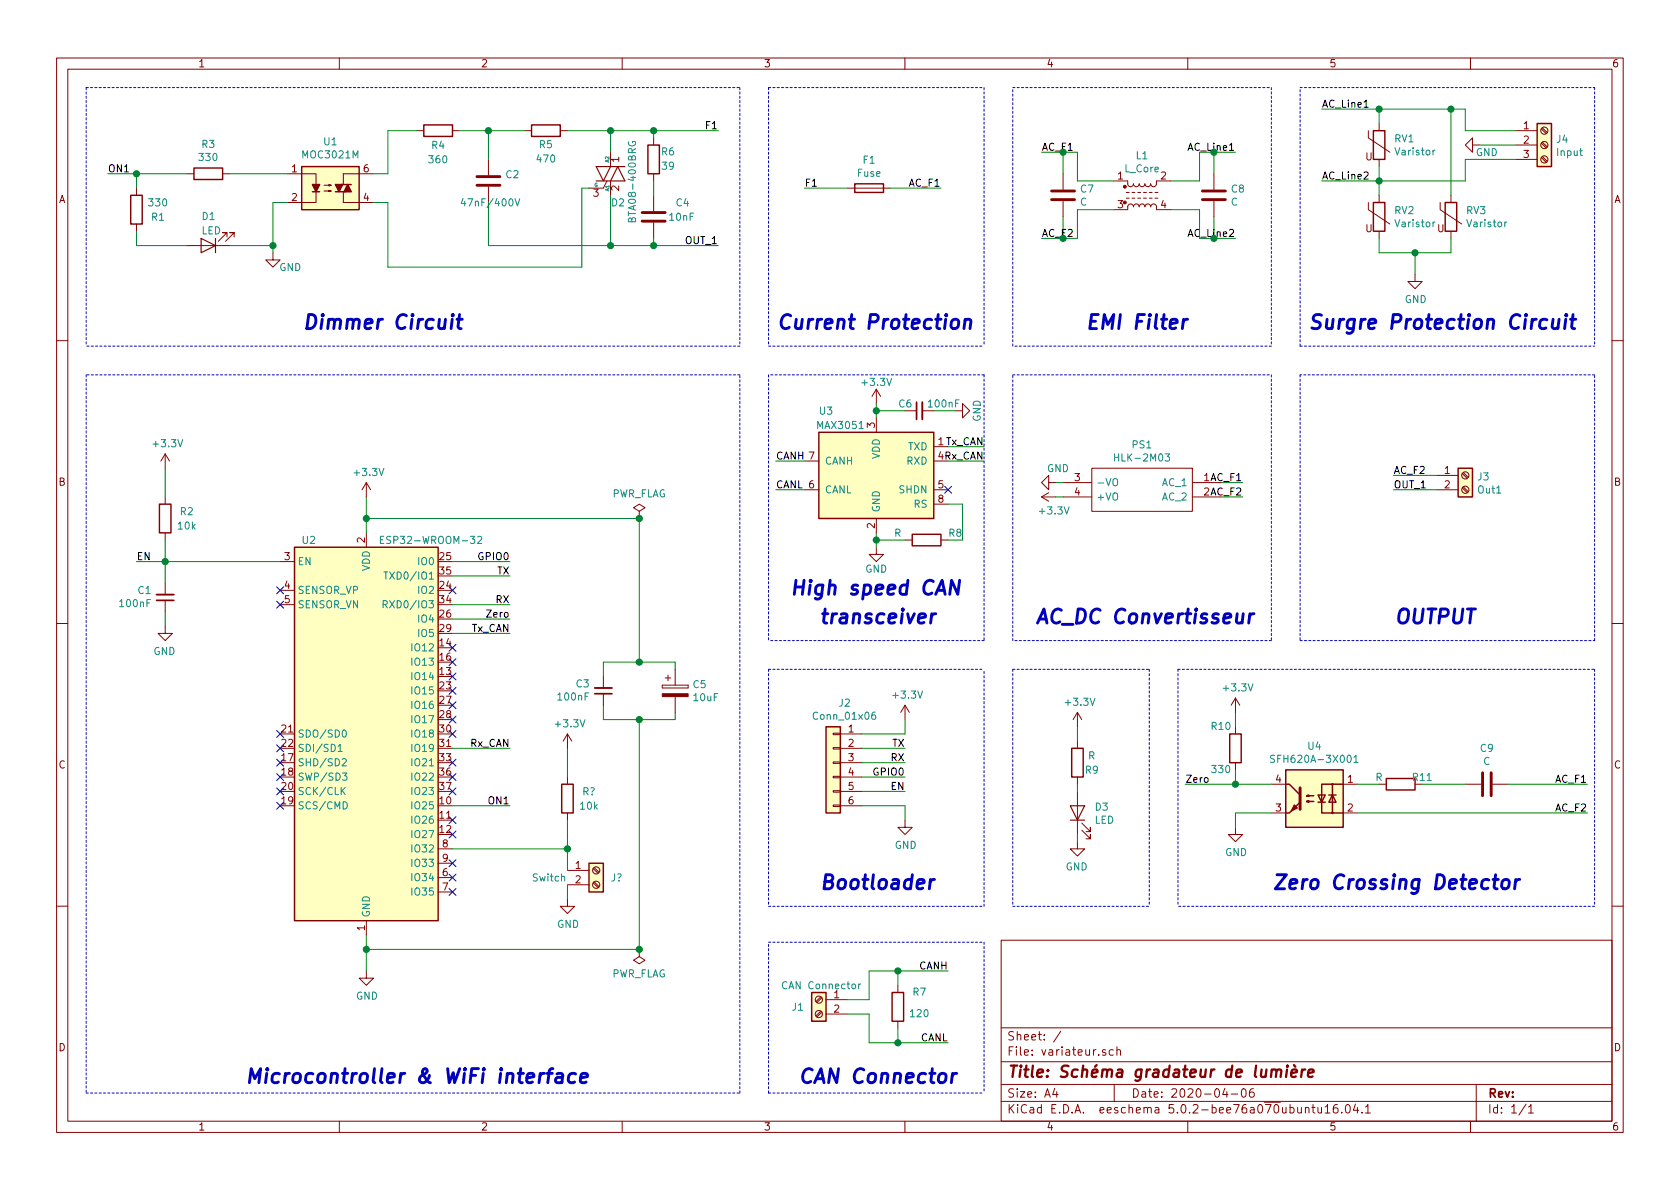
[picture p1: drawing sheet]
EESchema Schematic File Version 4
LIBS:variateur-cache
EELAYER 26 0
EELAYER END
$Descr A4 11693 8268
encoding utf-8
Sheet 1 1
Title "Schéma gradateur de lumière "
Date "2020-04-06"
Rev ""
Comp ""
Comment1 ""
Comment2 ""
Comment3 ""
Comment4 ""
$EndDescr
$Comp
L Relay_SolidState:MOC3021M U1
U 1 1
P 2300 1300
F 0 "U1" H 2300 1625 50  0000 C CNN
F 1 "MOC3021M" H 2300 1534 50  0000 C CNN
F 2 "Package_DIP:DIP-6_W10.16mm" H 2100 1100 50  0001 L CIN
F 3 "http://www.fairchildsemi.com/ds/MO/MOC3020M.pdf" H 2275 1300 50  0001 L CNN
	1    2300 1300
	1    0    0    -1  
$EndComp
$Comp
L Device:R R4
U 1 1
P 3050 900
F 0 "R4" V 3150 900 50  0000 C CNN
F 1 "360" V 3250 900 50  0000 C CNN
F 2 "Resistor_THT:R_Axial_DIN0207_L6.3mm_D2.5mm_P10.16mm_Horizontal" V 2980 900 50  0001 C CNN
F 3 "~" H 3050 900 50  0001 C CNN
	1    3050 900 
	0    -1   1    0   
$EndComp
$Comp
L Device:R R5
U 1 1
P 3800 900
F 0 "R5" V 3700 900 50  0000 C CNN
F 1 "470" V 3600 900 50  0000 C CNN
F 2 "Resistor_THT:R_Axial_DIN0207_L6.3mm_D2.5mm_P10.16mm_Horizontal" V 3730 900 50  0001 C CNN
F 3 "~" H 3800 900 50  0001 C CNN
	1    3800 900 
	0    1    -1   0   
$EndComp
$Comp
L Device:C C2
U 1 1
P 3400 1250
F 0 "C2" H 3515 1296 50  0000 L CNN
F 1 "47nF/400V" H 3200 1100 50  0000 L CNN
F 2 "ul_ECWF4473JL:ECW-F4473JL" H 3438 1100 50  0001 C CNN
F 3 "~" H 3400 1250 50  0001 C CNN
	1    3400 1250
	1    0    0    -1  
$EndComp
$Comp
L Device:Q_TRIAC_A2A1G D2
U 1 1
P 4250 1200
F 0 "D2" H 4250 1000 50  0000 L CNN
F 1 "BTA08-400BRG " V 4400 850 50  0000 L CNN
F 2 "Package_TO_SOT_THT:TO-220-3_Vertical" V 4325 1225 50  0001 C CNN
F 3 "~" V 4250 1200 50  0001 C CNN
	1    4250 1200
	1    0    0    -1  
$EndComp
$Comp
L Device:R R6
U 1 1
P 4550 1100
F 0 "R6" H 4650 1050 50  0000 C CNN
F 1 "39" H 4650 1150 50  0000 C CNN
F 2 "Resistor_THT:R_Axial_DIN0207_L6.3mm_D2.5mm_P10.16mm_Horizontal" V 4480 1100 50  0001 C CNN
F 3 "~" H 4550 1100 50  0001 C CNN
	1    4550 1100
	1    0    0    1   
$EndComp
$Comp
L Device:C C4
U 1 1
P 4550 1500
F 0 "C4" H 4700 1600 50  0000 L CNN
F 1 "10nF" H 4650 1500 50  0000 L CNN
F 2 "ul_ECWF4473JL:ECW-F4473JL" H 4588 1350 50  0001 C CNN
F 3 "~" H 4550 1500 50  0001 C CNN
	1    4550 1500
	1    0    0    -1  
$EndComp
Wire Wire Line
	4550 1350 4550 1250
Wire Wire Line
	4550 950  4550 900 
Wire Wire Line
	4550 1650 4550 1700
$Comp
L Device:Fuse F1
U 1 1
P 6050 1300
F 0 "F1" V 5853 1300 50  0000 C CNN
F 1 "Fuse" V 5944 1300 50  0000 C CNN
F 2 "Fuse:Fuse_BelFuse_0ZRE0033FF_L11.4mm_W3.8mm" V 5980 1300 50  0001 C CNN
F 3 "~" H 6050 1300 50  0001 C CNN
	1    6050 1300
	0    1    1    0   
$EndComp
$Comp
L Device:Varistor RV1
U 1 1
P 9600 1000
F 0 "RV1" H 9703 1046 50  0000 L CNN
F 1 "Varistor" H 9703 955 50  0000 L CNN
F 2 "Varistor:RV_Disc_D9mm_W5.2mm_P5mm" V 9530 1000 50  0001 C CNN
F 3 "~" H 9600 1000 50  0001 C CNN
	1    9600 1000
	1    0    0    -1  
$EndComp
$Comp
L Isolator:SFH620A-3X001 U4
U 1 1
P 9150 5550
F 0 "U4" H 9150 5917 50  0000 C CNN
F 1 "SFH620A-3X001" H 9150 5826 50  0000 C CNN
F 2 "Package_DIP:DIP-4_W7.62mm" H 9150 5150 50  0001 C CNN
F 3 "http://www.vishay.com/docs/83675/sfh620a.pdf" H 9100 5550 50  0001 C CNN
	1    9150 5550
	-1   0    0    -1  
$EndComp
$Comp
L Device:R R10
U 1 1
P 8600 5200
F 0 "R10" H 8700 5050 50  0000 C CNN
F 1 "330" H 8700 5350 50  0000 C CNN
F 2 "Resistor_THT:R_Axial_DIN0207_L6.3mm_D2.5mm_P10.16mm_Horizontal" V 8530 5200 50  0001 C CNN
F 3 "~" H 8600 5200 50  0001 C CNN
	1    8600 5200
	-1   0    0    1   
$EndComp
Text Label 8250 5450 0    50   ~ 0
Zero
Text Label 750  1200 0    50   ~ 0
ON1
$Comp
L power:GND #PWR017
U 1 1
P 8600 5750
F 0 "#PWR017" H 8600 5500 50  0001 C CNN
F 1 "GND" H 8605 5577 50  0000 C CNN
F 2 "" H 8600 5750 50  0001 C CNN
F 3 "" H 8600 5750 50  0001 C CNN
	1    8600 5750
	1    0    0    -1  
$EndComp
Text Label 9200 1250 0    50   ~ 0
AC_Line2
$Comp
L Device:R R11
U 1 1
P 9750 5450
F 0 "R11" V 9700 5600 50  0000 C CNN
F 1 "R" V 9700 5300 50  0000 C CNN
F 2 "Resistor_THT:R_Axial_DIN0207_L6.3mm_D2.5mm_P10.16mm_Horizontal" V 9680 5450 50  0001 C CNN
F 3 "~" H 9750 5450 50  0001 C CNN
	1    9750 5450
	0    1    1    0   
$EndComp
$Comp
L Device:C C9
U 1 1
P 10350 5450
F 0 "C9" V 10098 5450 50  0000 C CNN
F 1 "C" V 10189 5450 50  0000 C CNN
F 2 "ul_ECWF4473JL:ECW-F4473JL" H 10388 5300 50  0001 C CNN
F 3 "~" H 10350 5450 50  0001 C CNN
	1    10350 5450
	0    1    1    0   
$EndComp
$Comp
L Device:Varistor RV2
U 1 1
P 9600 1500
F 0 "RV2" H 9703 1546 50  0000 L CNN
F 1 "Varistor" H 9703 1455 50  0000 L CNN
F 2 "Varistor:RV_Disc_D9mm_W5.2mm_P5mm" V 9530 1500 50  0001 C CNN
F 3 "~" H 9600 1500 50  0001 C CNN
	1    9600 1500
	1    0    0    -1  
$EndComp
$Comp
L Device:Varistor RV3
U 1 1
P 10100 1500
F 0 "RV3" H 10203 1546 50  0000 L CNN
F 1 "Varistor" H 10203 1455 50  0000 L CNN
F 2 "Varistor:RV_Disc_D9mm_W5.2mm_P5mm" V 10030 1500 50  0001 C CNN
F 3 "~" H 10100 1500 50  0001 C CNN
	1    10100 1500
	1    0    0    -1  
$EndComp
Wire Wire Line
	10200 900  10200 750 
Wire Wire Line
	10200 1100 10200 1250
Wire Wire Line
	9600 1350 9600 1250
Connection ~ 9600 1250
Wire Wire Line
	9600 1250 10200 1250
Wire Wire Line
	9600 1650 9600 1750
Wire Wire Line
	9600 1750 9850 1750
Wire Wire Line
	10100 1750 10100 1650
$Comp
L power:GND #PWR018
U 1 1
P 9850 1900
F 0 "#PWR018" H 9850 1650 50  0001 C CNN
F 1 "GND" H 9855 1727 50  0000 C CNN
F 2 "" H 9850 1900 50  0001 C CNN
F 3 "" H 9850 1900 50  0001 C CNN
	1    9850 1900
	1    0    0    -1  
$EndComp
Connection ~ 9850 1750
Wire Wire Line
	9850 1750 10100 1750
Wire Wire Line
	9600 850  9600 750 
Wire Wire Line
	9600 1150 9600 1250
Text Notes 9100 2300 0    98   Italic 20
Surgre Protection Circuit
$Comp
L Device:L_Core_Ferrite_Coupled L1
U 1 1
P 7950 1350
F 0 "L1" H 7950 1628 50  0000 C CNN
F 1 "L_Core" H 7950 1537 50  0000 C CNN
F 2 "ul_CG0603MLC24LE:PLA10AN1522R0R2B" H 7950 1350 50  0001 C CNN
F 3 "~" H 7950 1350 50  0001 C CNN
	1    7950 1350
	1    0    0    -1  
$EndComp
$Comp
L Device:C C8
U 1 1
P 8450 1350
F 0 "C8" H 8565 1396 50  0000 L CNN
F 1 "C" H 8565 1305 50  0000 L CNN
F 2 "ul_ECWF4473JL:ECW-F4473JL" H 8488 1200 50  0001 C CNN
F 3 "~" H 8450 1350 50  0001 C CNN
	1    8450 1350
	1    0    0    -1  
$EndComp
$Comp
L Device:C C7
U 1 1
P 7400 1350
F 0 "C7" H 7515 1396 50  0000 L CNN
F 1 "C" H 7515 1305 50  0000 L CNN
F 2 "ul_ECWF4473JL:ECW-F4473JL" H 7438 1200 50  0001 C CNN
F 3 "~" H 7400 1350 50  0001 C CNN
	1    7400 1350
	1    0    0    -1  
$EndComp
Wire Wire Line
	7400 1050 7400 1200
Wire Wire Line
	7400 1650 7400 1500
Wire Wire Line
	8450 1200 8450 1050
Wire Wire Line
	8450 1650 8450 1500
Text Notes 7550 2300 0    98   Italic 20
EMI Filter
Wire Wire Line
	8450 1050 8600 1050
Wire Wire Line
	8450 1650 8600 1650
Connection ~ 9600 750 
Wire Wire Line
	9200 1250 9600 1250
Wire Wire Line
	9200 750  9600 750 
Text Label 9200 750  0    50   ~ 0
AC_Line1
Text Label 8600 1050 2    50   ~ 0
AC_Line1
Text Label 8600 1650 2    50   ~ 0
AC_Line2
Wire Wire Line
	7400 1050 7250 1050
Wire Wire Line
	7400 1650 7250 1650
Text Label 7250 1050 0    50   ~ 0
AC_F1
Text Label 7250 1650 0    50   ~ 0
AC_F2
Text Label 6550 1300 2    50   ~ 0
AC_F1
Text Notes 5400 2300 0    98   Italic 20
Current Protection
Text Label 5600 1300 0    50   ~ 0
F1
Text Label 5000 900  2    50   ~ 0
F1
Text Label 5000 1700 2    50   ~ 0
OUT_1
Text Notes 2100 2300 0    98   Italic 20
Dimmer Circuit
$Comp
L Connector:Screw_Terminal_01x02 J3
U 1 1
P 10200 3300
F 0 "J3" H 10280 3292 50  0000 L CNN
F 1 "Out1" H 10280 3201 50  0000 L CNN
F 2 "ul_CG0603MLC24LE:TerminalBlock_Phoenix_MKDS-1,5-2_1x02_P5.00mm_Horizontal" H 10200 3300 50  0001 C CNN
F 3 "~" H 10200 3300 50  0001 C CNN
	1    10200 3300
	1    0    0    -1  
$EndComp
Text Label 9700 3400 0    50   ~ 0
OUT_1
Wire Wire Line
	9700 3400 10000 3400
Wire Wire Line
	9700 3300 10000 3300
Text Label 9700 3300 0    50   ~ 0
AC_F2
Wire Wire Line
	7750 1250 7500 1250
Wire Wire Line
	7500 1250 7500 1050
Wire Wire Line
	7500 1050 7400 1050
Connection ~ 7400 1050
Wire Wire Line
	7750 1450 7500 1450
Wire Wire Line
	7500 1450 7500 1650
Wire Wire Line
	7500 1650 7400 1650
Connection ~ 7400 1650
Wire Wire Line
	8150 1450 8350 1450
Wire Wire Line
	8350 1450 8350 1650
Wire Wire Line
	8350 1650 8450 1650
Connection ~ 8450 1650
Wire Wire Line
	8150 1250 8350 1250
Wire Wire Line
	8350 1250 8350 1050
Wire Wire Line
	8350 1050 8450 1050
Connection ~ 8450 1050
Text Notes 9700 4350 0    98   Italic 20
OUTPUT
Text Notes 8850 6200 0    98   Italic 20
Zero Crossing Detector
Text Notes 5550 7550 0    98   Italic 20
CAN Connector
Text Label 11050 5650 2    50   ~ 0
AC_F2
Text Label 11050 5450 2    50   ~ 0
AC_F1
Text Label 5400 3200 0    50   ~ 0
CANH
$Comp
L Connector:Screw_Terminal_01x02 J1
U 1 1
P 5700 6950
F 0 "J1" H 5800 6900 50  0000 L CNN
F 1 "CAN Connector" H 5400 7050 50  0000 L CNN
F 2 "ul_CG0603MLC24LE:TerminalBlock_Phoenix_MKDS-1,5-2_1x02_P5.00mm_Horizontal" H 5700 6950 50  0001 C CNN
F 3 "~" H 5700 6950 50  0001 C CNN
	1    5700 6950
	-1   0    0    -1  
$EndComp
Wire Wire Line
	4250 1050 4250 900 
Wire Wire Line
	4250 1350 4250 1700
Wire Wire Line
	4100 1300 4050 1300
Wire Wire Line
	4550 900  4250 900 
Connection ~ 4250 900 
Wire Wire Line
	4550 1700 4250 1700
Connection ~ 4250 1700
Connection ~ 4550 900 
Connection ~ 4550 1700
Wire Wire Line
	8600 4950 8600 5050
Wire Wire Line
	8600 5750 8600 5650
Wire Wire Line
	8600 5650 8850 5650
Wire Wire Line
	8600 5450 8250 5450
Wire Wire Line
	8600 5450 8850 5450
Connection ~ 8600 5450
Wire Wire Line
	8600 5350 8600 5450
Wire Wire Line
	10500 5450 11050 5450
Wire Wire Line
	9450 5650 11050 5650
Wire Wire Line
	9900 5450 10200 5450
Wire Wire Line
	9600 5450 9450 5450
$Comp
L HLK-5M05:HLK-5M05 PS1
U 1 1
P 8500 3350
F 0 "PS1" H 9050 3615 50  0000 C CNN
F 1 "HLK-2M03" H 9050 3524 50  0000 C CNN
F 2 "ul_CG0603MLC24LE:HLK5M05" H 9450 3450 50  0001 L CNN
F 3 "http://www.hlktech.net/product_detail.php?ProId=60" H 9450 3350 50  0001 L CNN
F 4 "5W ultra-compact power module HLK-5M05" H 9450 3250 50  0001 L CNN "Description"
F 5 "18" H 9450 3150 50  0001 L CNN "Height"
F 6 "Hi-Link" H 9450 3050 50  0001 L CNN "Manufacturer_Name"
F 7 "HLK-5M05" H 9450 2950 50  0001 L CNN "Manufacturer_Part_Number"
F 8 "" H 9450 2850 50  0001 L CNN "Mouser Part Number"
F 9 "" H 9450 2750 50  0001 L CNN "Mouser Price/Stock"
F 10 "" H 9450 2650 50  0001 L CNN "RS Part Number"
F 11 "" H 9450 2550 50  0001 L CNN "RS Price/Stock"
	1    8500 3350
	-1   0    0    -1  
$EndComp
Wire Wire Line
	8500 3350 8650 3350
Wire Wire Line
	8500 3450 8650 3450
Text Label 8650 3350 2    50   ~ 0
AC_F1
Text Label 8650 3450 2    50   ~ 0
AC_F2
Text Notes 7200 4350 0    98   Italic 20
AC_DC Convertisseur
$Comp
L power:GND #PWR012
U 1 1
P 7350 3350
F 0 "#PWR012" H 7350 3100 50  0001 C CNN
F 1 "GND" V 7250 3450 50  0000 R CNN
F 2 "" H 7350 3350 50  0001 C CNN
F 3 "" H 7350 3350 50  0001 C CNN
	1    7350 3350
	0    1    1    0   
$EndComp
Wire Wire Line
	7350 3350 7400 3350
Text Label 5400 3400 0    50   ~ 0
CANL
Text Notes 6800 4150 2    98   Italic 20
High speed CAN 
Text Notes 6550 4350 2    98   Italic 20
transceiver
$Comp
L power:GND #PWR06
U 1 1
P 2650 5350
F 0 "#PWR06" H 2650 5100 50  0001 C CNN
F 1 "GND" H 2655 5177 50  0000 C CNN
F 2 "" H 2650 5350 50  0001 C CNN
F 3 "" H 2650 5350 50  0001 C CNN
	1    2650 5350
	-1   0    0    -1  
$EndComp
$Comp
L Device:R R7
U 1 1
P 6250 7000
F 0 "R7" H 6100 6900 50  0000 C CNN
F 1 "120" H 6100 7050 50  0000 C CNN
F 2 "Resistor_THT:R_Axial_DIN0207_L6.3mm_D2.5mm_P10.16mm_Horizontal" V 6180 7000 50  0001 C CNN
F 3 "~" H 6250 7000 50  0001 C CNN
	1    6250 7000
	-1   0    0    1   
$EndComp
Wire Wire Line
	5900 6950 6050 6950
Wire Wire Line
	6050 6950 6050 6750
Wire Wire Line
	6050 6750 6250 6750
Wire Wire Line
	5900 7050 6050 7050
Wire Wire Line
	6050 7050 6050 7250
Wire Wire Line
	6250 6850 6250 6750
Wire Wire Line
	6250 7150 6250 7250
Wire Wire Line
	6050 7250 6250 7250
$Comp
L power:GND #PWR08
U 1 1
P 6100 3800
F 0 "#PWR08" H 6100 3550 50  0001 C CNN
F 1 "GND" H 6100 3650 50  0000 C CNN
F 2 "" H 6100 3800 50  0001 C CNN
F 3 "" H 6100 3800 50  0001 C CNN
	1    6100 3800
	1    0    0    -1  
$EndComp
$Comp
L Device:R R9
U 1 1
P 7500 5300
F 0 "R9" H 7600 5250 50  0000 C CNN
F 1 "R" H 7600 5350 50  0000 C CNN
F 2 "Resistor_THT:R_Axial_DIN0207_L6.3mm_D2.5mm_P10.16mm_Horizontal" V 7430 5300 50  0001 C CNN
F 3 "~" H 7500 5300 50  0001 C CNN
	1    7500 5300
	1    0    0    -1  
$EndComp
Wire Wire Line
	7500 5150 7500 5050
$Comp
L Device:LED D3
U 1 1
P 7500 5650
F 0 "D3" V 7538 5533 50  0000 R CNN
F 1 "LED" V 7447 5533 50  0000 R CNN
F 2 "LED_THT:LED_D3.0mm" H 7500 5650 50  0001 C CNN
F 3 "~" H 7500 5650 50  0001 C CNN
	1    7500 5650
	0    -1   -1   0   
$EndComp
$Comp
L power:GND #PWR015
U 1 1
P 7500 5850
F 0 "#PWR015" H 7500 5600 50  0001 C CNN
F 1 "GND" H 7505 5677 50  0000 C CNN
F 2 "" H 7500 5850 50  0001 C CNN
F 3 "" H 7500 5850 50  0001 C CNN
	1    7500 5850
	-1   0    0    -1  
$EndComp
Wire Wire Line
	7500 5500 7500 5450
Wire Wire Line
	7500 5850 7500 5800
$Comp
L Device:LED D1
U 1 1
P 1450 1700
F 0 "D1" H 1500 1500 50  0000 R CNN
F 1 "LED" H 1500 1600 50  0000 R CNN
F 2 "LED_THT:LED_D3.0mm_Clear" H 1450 1700 50  0001 C CNN
F 3 "~" H 1450 1700 50  0001 C CNN
	1    1450 1700
	-1   0    0    1   
$EndComp
Text Label 3550 5600 2    50   ~ 0
ON1
$Comp
L Device:R R1
U 1 1
P 950 1450
F 0 "R1" H 800 1400 50  0000 C CNN
F 1 "330" H 800 1500 50  0000 C CNN
F 2 "Resistor_THT:R_Axial_DIN0207_L6.3mm_D2.5mm_P10.16mm_Horizontal" V 880 1450 50  0001 C CNN
F 3 "~" H 950 1450 50  0001 C CNN
	1    950  1450
	-1   0    0    -1  
$EndComp
$Comp
L power:GND #PWR03
U 1 1
P 1900 1750
F 0 "#PWR03" H 1900 1500 50  0001 C CNN
F 1 "GND" H 2100 1650 50  0000 R CNN
F 2 "" H 1900 1750 50  0001 C CNN
F 3 "" H 1900 1750 50  0001 C CNN
	1    1900 1750
	1    0    0    -1  
$EndComp
Wire Wire Line
	1900 1400 2000 1400
$Comp
L power:GND #PWR019
U 1 1
P 10300 1000
F 0 "#PWR019" H 10300 750 50  0001 C CNN
F 1 "GND" V 10350 1050 50  0000 C CNN
F 2 "" H 10300 1000 50  0001 C CNN
F 3 "" H 10300 1000 50  0001 C CNN
	1    10300 1000
	0    1    1    0   
$EndComp
Wire Wire Line
	2650 5350 2650 5300
$Comp
L RF_Module:ESP32-WROOM-32 U2
U 1 1
P 2550 5100
F 0 "U2" H 2150 6450 50  0000 C CNN
F 1 "ESP32-WROOM-32" H 3000 6450 50  0000 C CNN
F 2 "RF_Module:ESP32-WROOM-32" H 2550 3600 50  0001 C CNN
F 3 "https://www.espressif.com/sites/default/files/documentation/esp32-wroom-32_datasheet_en.pdf" H 2250 5150 50  0001 C CNN
	1    2550 5100
	1    0    0    -1  
$EndComp
$Comp
L power:GND #PWR05
U 1 1
P 2550 6750
F 0 "#PWR05" H 2550 6500 50  0001 C CNN
F 1 "GND" H 2555 6577 50  0000 C CNN
F 2 "" H 2550 6750 50  0001 C CNN
F 3 "" H 2550 6750 50  0001 C CNN
	1    2550 6750
	1    0    0    -1  
$EndComp
Wire Wire Line
	4200 4900 4200 5000
Wire Wire Line
	4200 4700 4200 4600
Wire Wire Line
	4700 4950 4700 5000
Wire Wire Line
	4700 4650 4700 4600
$Comp
L Device:CP C5
U 1 1
P 4700 4800
F 0 "C5" H 4818 4846 50  0000 L CNN
F 1 "10uF" H 4818 4755 50  0000 L CNN
F 2 "Capacitor_THT:CP_Radial_Tantal_D4.5mm_P2.50mm" H 4738 4650 50  0001 C CNN
F 3 "~" H 4700 4800 50  0001 C CNN
	1    4700 4800
	1    0    0    -1  
$EndComp
$Comp
L Device:C_Small C3
U 1 1
P 4200 4800
F 0 "C3" H 4108 4754 50  0000 R CNN
F 1 "100nF" H 4108 4845 50  0000 R CNN
F 2 "Capacitor_THT:C_Disc_D16.0mm_W5.0mm_P10.00mm" H 4200 4800 50  0001 C CNN
F 3 "~" H 4200 4800 50  0001 C CNN
	1    4200 4800
	1    0    0    1   
$EndComp
Wire Wire Line
	1150 4250 1150 4350
Text Label 950  3900 0    50   ~ 0
EN
$Comp
L Device:R R2
U 1 1
P 1150 3600
F 0 "R2" H 1300 3650 50  0000 C CNN
F 1 "10k" H 1300 3550 50  0000 C CNN
F 2 "Resistor_THT:R_Axial_DIN0207_L6.3mm_D2.5mm_P10.16mm_Horizontal" V 1080 3600 50  0001 C CNN
F 3 "~" H 1150 3600 50  0001 C CNN
	1    1150 3600
	1    0    0    -1  
$EndComp
$Comp
L Device:C_Small C1
U 1 1
P 1150 4150
F 0 "C1" H 1058 4104 50  0000 R CNN
F 1 "100nF" H 1058 4195 50  0000 R CNN
F 2 "Capacitor_THT:C_Disc_D16.0mm_W5.0mm_P10.00mm" H 1150 4150 50  0001 C CNN
F 3 "~" H 1150 4150 50  0001 C CNN
	1    1150 4150
	1    0    0    1   
$EndComp
$Comp
L power:GND #PWR02
U 1 1
P 1150 4350
F 0 "#PWR02" H 1150 4100 50  0001 C CNN
F 1 "GND" H 1155 4177 50  0000 C CNN
F 2 "" H 1150 4350 50  0001 C CNN
F 3 "" H 1150 4350 50  0001 C CNN
	1    1150 4350
	-1   0    0    -1  
$EndComp
Wire Wire Line
	3150 5200 3550 5200
Wire Wire Line
	3150 4400 3550 4400
Text Label 3550 4400 2    50   ~ 0
Tx_CAN
Text Label 3550 5200 2    50   ~ 0
Rx_CAN
Wire Wire Line
	3150 4300 3550 4300
Text Label 3550 4300 2    50   ~ 0
Zero
Wire Wire Line
	3150 5600 3550 5600
NoConn ~ 3150 4100
NoConn ~ 3150 4900
NoConn ~ 3150 5000
NoConn ~ 3150 5100
NoConn ~ 3150 5300
NoConn ~ 3150 5400
NoConn ~ 3150 5500
NoConn ~ 3150 5700
NoConn ~ 3150 6000
NoConn ~ 3150 6200
NoConn ~ 1950 5600
NoConn ~ 1950 5500
NoConn ~ 1950 5400
NoConn ~ 1950 5300
NoConn ~ 1950 5200
NoConn ~ 1950 5100
NoConn ~ 1950 4200
NoConn ~ 1950 4100
Wire Wire Line
	1150 3450 1150 3250
Wire Wire Line
	1150 4050 1150 3900
Wire Wire Line
	1150 3900 950  3900
Connection ~ 1150 3900
Wire Wire Line
	1150 3900 1150 3750
Wire Wire Line
	7350 3450 7400 3450
$Comp
L Connector_Generic:Conn_01x06 J2
U 1 1
P 5800 5300
F 0 "J2" H 5720 5717 50  0000 C CNN
F 1 "Conn_01x06" H 5720 5626 50  0000 C CNN
F 2 "" H 5800 5300 50  0001 C CNN
F 3 "~" H 5800 5300 50  0001 C CNN
	1    5800 5300
	-1   0    0    -1  
$EndComp
Wire Wire Line
	6000 5100 6300 5100
Wire Wire Line
	6000 5600 6300 5600
Wire Wire Line
	6300 5600 6300 5700
Wire Wire Line
	6000 5200 6300 5200
Wire Wire Line
	6000 5300 6300 5300
Wire Wire Line
	6000 5400 6300 5400
Wire Wire Line
	6000 5500 6300 5500
Text Label 6300 5200 2    50   ~ 0
TX
Text Label 6300 5300 2    50   ~ 0
RX
Text Label 6300 5500 2    50   ~ 0
EN
$Comp
L power:GND #PWR010
U 1 1
P 6300 5700
F 0 "#PWR010" H 6300 5450 50  0001 C CNN
F 1 "GND" H 6305 5527 50  0000 C CNN
F 2 "" H 6300 5700 50  0001 C CNN
F 3 "" H 6300 5700 50  0001 C CNN
	1    6300 5700
	1    0    0    -1  
$EndComp
$Comp
L power:+3.3V #PWR013
U 1 1
P 7350 3450
F 0 "#PWR013" H 7350 3300 50  0001 C CNN
F 1 "+3.3V" V 7250 3350 50  0000 L CNN
F 2 "" H 7350 3450 50  0001 C CNN
F 3 "" H 7350 3450 50  0001 C CNN
	1    7350 3450
	0    -1   -1   0   
$EndComp
$Comp
L power:+3.3V #PWR016
U 1 1
P 8600 4950
F 0 "#PWR016" H 8600 4800 50  0001 C CNN
F 1 "+3.3V" H 8615 5123 50  0000 C CNN
F 2 "" H 8600 4950 50  0001 C CNN
F 3 "" H 8600 4950 50  0001 C CNN
	1    8600 4950
	1    0    0    -1  
$EndComp
$Comp
L power:+3.3V #PWR07
U 1 1
P 6100 2800
F 0 "#PWR07" H 6100 2650 50  0001 C CNN
F 1 "+3.3V" H 6100 2950 50  0000 C CNN
F 2 "" H 6100 2800 50  0001 C CNN
F 3 "" H 6100 2800 50  0001 C CNN
	1    6100 2800
	1    0    0    -1  
$EndComp
$Comp
L power:+3.3V #PWR09
U 1 1
P 6300 5000
F 0 "#PWR09" H 6300 4850 50  0001 C CNN
F 1 "+3.3V" H 6315 5173 50  0000 C CNN
F 2 "" H 6300 5000 50  0001 C CNN
F 3 "" H 6300 5000 50  0001 C CNN
	1    6300 5000
	1    0    0    -1  
$EndComp
Wire Wire Line
	6300 5000 6300 5100
$Comp
L power:+3.3V #PWR04
U 1 1
P 2550 3450
F 0 "#PWR04" H 2550 3300 50  0001 C CNN
F 1 "+3.3V" H 2565 3623 50  0000 C CNN
F 2 "" H 2550 3450 50  0001 C CNN
F 3 "" H 2550 3450 50  0001 C CNN
	1    2550 3450
	1    0    0    -1  
$EndComp
Text Label 6600 7250 2    50   ~ 0
CANL
Text Label 6600 6750 2    50   ~ 0
CANH
$Comp
L power:+3.3V #PWR014
U 1 1
P 7500 5050
F 0 "#PWR014" H 7500 4900 50  0001 C CNN
F 1 "+3.3V" H 7515 5223 50  0000 C CNN
F 2 "" H 7500 5050 50  0001 C CNN
F 3 "" H 7500 5050 50  0001 C CNN
	1    7500 5050
	1    0    0    -1  
$EndComp
Wire Wire Line
	950  1300 950  1200
Wire Wire Line
	950  1200 750  1200
$Comp
L Device:R R3
U 1 1
P 1450 1200
F 0 "R3" V 1243 1200 50  0000 C CNN
F 1 "330" V 1334 1200 50  0000 C CNN
F 2 "Resistor_THT:R_Axial_DIN0207_L6.3mm_D2.5mm_P10.16mm_Horizontal" V 1380 1200 50  0001 C CNN
F 3 "~" H 1450 1200 50  0001 C CNN
	1    1450 1200
	0    -1   1    0   
$EndComp
Wire Wire Line
	1300 1200 950  1200
Connection ~ 950  1200
Wire Wire Line
	1300 1700 950  1700
Wire Wire Line
	950  1700 950  1600
Wire Wire Line
	1900 1400 1900 1700
Wire Wire Line
	1600 1200 2000 1200
Wire Wire Line
	1900 1700 1600 1700
Wire Wire Line
	1900 1750 1900 1700
Connection ~ 1900 1700
Wire Wire Line
	2900 900  2700 900 
Wire Wire Line
	2700 900  2700 1200
Wire Wire Line
	2700 1200 2600 1200
Wire Wire Line
	3400 1100 3400 900 
Wire Wire Line
	3400 900  3200 900 
Wire Wire Line
	3400 1400 3400 1700
Wire Wire Line
	3400 1700 4250 1700
Wire Wire Line
	3650 900  3400 900 
Connection ~ 3400 900 
Wire Wire Line
	3950 900  4250 900 
Wire Wire Line
	4050 1850 2700 1850
Wire Wire Line
	2700 1850 2700 1400
Wire Wire Line
	2700 1400 2600 1400
Wire Wire Line
	4050 1300 4050 1850
Wire Wire Line
	4550 1700 5000 1700
Wire Wire Line
	4550 900  5000 900 
Wire Notes Line
	600  600  5150 600 
Wire Wire Line
	3150 3900 3550 3900
Text Label 3550 3900 2    50   ~ 0
GPIO0
Text Label 6850 3100 2    50   ~ 0
Tx_CAN
Text Label 6850 3200 2    50   ~ 0
Rx_CAN
Wire Wire Line
	3150 4000 3550 4000
Wire Wire Line
	3150 4200 3550 4200
Text Label 3550 4000 2    50   ~ 0
TX
Text Label 3550 4200 2    50   ~ 0
RX
NoConn ~ 3150 6100
NoConn ~ 3150 5800
NoConn ~ 3150 4500
NoConn ~ 3150 4600
NoConn ~ 3150 4700
NoConn ~ 3150 4800
Wire Notes Line
	5350 600  6850 600 
Wire Wire Line
	5600 1300 5900 1300
Wire Wire Line
	6200 1300 6550 1300
Wire Notes Line
	8850 2400 7050 2400
Wire Notes Line
	7050 2400 7050 600 
Wire Notes Line
	8850 600  8850 2400
Wire Notes Line
	7050 600  8850 600 
Wire Notes Line
	9050 2400 9050 600 
Wire Notes Line
	9050 600  11100 600 
Wire Notes Line
	11100 600  11100 2400
Wire Notes Line
	9050 2400 11100 2400
Wire Wire Line
	9850 1900 9850 1750
Wire Wire Line
	9600 750  10100 750 
$Comp
L Connector:Screw_Terminal_01x03 J4
U 1 1
P 10750 1000
F 0 "J4" H 10829 1042 50  0000 L CNN
F 1 "Input " H 10829 951 50  0000 L CNN
F 2 "TerminalBlock_Phoenix:TerminalBlock_Phoenix_MKDS-3-3-5.08_1x03_P5.08mm_Horizontal" H 10750 1000 50  0001 C CNN
F 3 "~" H 10750 1000 50  0001 C CNN
	1    10750 1000
	1    0    0    -1  
$EndComp
Wire Wire Line
	10200 900  10550 900 
Wire Wire Line
	10200 1100 10550 1100
Wire Wire Line
	10300 1000 10550 1000
Wire Notes Line
	5350 600  5350 2400
Wire Notes Line
	6850 600  6850 2400
Wire Notes Line
	5350 2400 6850 2400
Wire Notes Line
	5150 2400 600  2400
Wire Notes Line
	5150 600  5150 2400
Wire Notes Line
	600  600  600  2400
Wire Notes Line
	8850 2600 8850 4450
Wire Notes Line
	8850 4450 7050 4450
Wire Notes Line
	7050 4450 7050 2600
Wire Notes Line
	7050 2600 8850 2600
Wire Notes Line
	9050 2600 9050 4450
Wire Notes Line
	9050 4450 11100 4450
Wire Notes Line
	11100 4450 11100 2600
Wire Notes Line
	11100 2600 9050 2600
Wire Notes Line
	600  7600 5150 7600
Wire Notes Line
	5150 7600 5150 2600
Wire Notes Line
	5150 2600 600  2600
Wire Notes Line
	600  2600 600  7600
Wire Notes Line
	8200 4650 11100 4650
Wire Notes Line
	11100 4650 11100 6300
Wire Notes Line
	11100 6300 8200 6300
Wire Notes Line
	8200 4650 8200 6300
Wire Notes Line
	7050 4650 7050 6300
Wire Notes Line
	7050 6300 8000 6300
Wire Notes Line
	7050 4650 8000 4650
Wire Notes Line
	8000 4650 8000 6300
Wire Wire Line
	6600 3100 6850 3100
Wire Wire Line
	6600 3200 6850 3200
Wire Wire Line
	1150 3900 1950 3900
Text Label 6300 5400 2    50   ~ 0
GPIO0
Wire Notes Line
	5350 7600 6850 7600
Text Notes 5700 6200 0    98   Italic 20
Bootloader
$Comp
L Interface_UART:MAX3051 U3
U 1 1
P 6100 3300
F 0 "U3" H 6450 3750 50  0000 C CNN
F 1 "MAX3051" H 6350 3650 50  0000 C CNN
F 2 "" H 6100 3300 50  0001 C CIN
F 3 "http://datasheets.maximintegrated.com/en/ds/MAX3051.pdf" H 6100 3300 50  0001 C CNN
	1    6100 3300
	-1   0    0    -1  
$EndComp
Wire Wire Line
	5600 3200 5400 3200
Wire Wire Line
	5600 3400 5400 3400
Wire Notes Line
	6850 6550 6850 7600
Wire Notes Line
	5350 7600 5350 6550
Wire Notes Line
	5350 6550 6850 6550
Wire Notes Line
	6850 4450 5350 4450
$Comp
L Device:C_Small C6
U 1 1
P 6400 2850
F 0 "C6" V 6350 3000 50  0000 R CNN
F 1 "100nF" V 6350 2800 50  0000 R CNN
F 2 "Capacitor_THT:C_Disc_D16.0mm_W5.0mm_P10.00mm" H 6400 2850 50  0001 C CNN
F 3 "~" H 6400 2850 50  0001 C CNN
	1    6400 2850
	0    -1   1    0   
$EndComp
$Comp
L power:GND #PWR011
U 1 1
P 6650 2850
F 0 "#PWR011" H 6650 2600 50  0001 C CNN
F 1 "GND" H 6650 2700 50  0000 C CNN
F 2 "" H 6650 2850 50  0001 C CNN
F 3 "" H 6650 2850 50  0001 C CNN
	1    6650 2850
	0    -1   -1   0   
$EndComp
NoConn ~ 6600 3400
Wire Wire Line
	6600 3500 6700 3500
Wire Wire Line
	6250 6750 6600 6750
Connection ~ 6250 6750
Wire Wire Line
	6250 7250 6600 7250
Connection ~ 6250 7250
Text Notes 1700 7550 0    98   Italic 20
Microcontroller & WiFi interface
Wire Notes Line
	6850 2600 5350 2600
Wire Notes Line
	6850 2600 6850 4450
Wire Notes Line
	5350 2600 5350 4450
Wire Notes Line
	6850 6300 6850 4650
Wire Notes Line
	5350 4650 6850 4650
Wire Notes Line
	5350 4650 5350 6300
Wire Notes Line
	5350 6300 6850 6300
Wire Wire Line
	6100 2800 6100 2850
Wire Wire Line
	6650 2850 6500 2850
Wire Wire Line
	6300 2850 6100 2850
Connection ~ 6100 2850
Wire Wire Line
	6100 2850 6100 2900
Wire Wire Line
	6100 3700 6100 3750
Wire Wire Line
	6700 3750 6600 3750
Wire Wire Line
	6700 3500 6700 3750
Connection ~ 6100 3750
Wire Wire Line
	6100 3750 6100 3800
Wire Wire Line
	4200 4600 4450 4600
Wire Wire Line
	4200 5000 4450 5000
Connection ~ 4450 4600
Wire Wire Line
	4450 4600 4700 4600
Connection ~ 4450 5000
Wire Wire Line
	4450 5000 4700 5000
Wire Wire Line
	2550 3600 4450 3600
Connection ~ 2550 3600
Wire Wire Line
	2550 3600 2550 3700
Wire Wire Line
	4450 3600 4450 4600
Wire Wire Line
	2550 3450 2550 3600
Wire Wire Line
	4450 5000 4450 6600
Wire Wire Line
	2550 6500 2550 6600
Wire Wire Line
	2550 6600 4450 6600
Connection ~ 2550 6600
Wire Wire Line
	2550 6600 2550 6750
$Comp
L power:PWR_FLAG #FLG01
U 1 1
P 4450 3600
F 0 "#FLG01" H 4450 3675 50  0001 C CNN
F 1 "PWR_FLAG" H 4450 3774 50  0000 C CNN
F 2 "" H 4450 3600 50  0001 C CNN
F 3 "~" H 4450 3600 50  0001 C CNN
	1    4450 3600
	1    0    0    -1  
$EndComp
Connection ~ 4450 3600
$Comp
L power:PWR_FLAG #FLG02
U 1 1
P 4450 6600
F 0 "#FLG02" H 4450 6675 50  0001 C CNN
F 1 "PWR_FLAG" H 4450 6773 50  0000 C CNN
F 2 "" H 4450 6600 50  0001 C CNN
F 3 "~" H 4450 6600 50  0001 C CNN
	1    4450 6600
	-1   0    0    1   
$EndComp
Connection ~ 4450 6600
$Comp
L power:+3.3V #PWR01
U 1 1
P 1150 3250
F 0 "#PWR01" H 1150 3100 50  0001 C CNN
F 1 "+3.3V" H 1165 3423 50  0000 C CNN
F 2 "" H 1150 3250 50  0001 C CNN
F 3 "" H 1150 3250 50  0001 C CNN
	1    1150 3250
	1    0    0    -1  
$EndComp
Wire Wire Line
	10100 1350 10100 750 
Connection ~ 10100 750 
Wire Wire Line
	10100 750  10200 750 
$Comp
L Device:R R8
U 1 1
P 6450 3750
F 0 "R8" V 6400 3550 50  0000 C CNN
F 1 "R" V 6400 3950 50  0000 C CNN
F 2 "Resistor_THT:R_Axial_DIN0207_L6.3mm_D2.5mm_P10.16mm_Horizontal" V 6380 3750 50  0001 C CNN
F 3 "~" H 6450 3750 50  0001 C CNN
	1    6450 3750
	0    -1   1    0   
$EndComp
Wire Wire Line
	6300 3750 6100 3750
$Comp
L Device:R R?
U 1 1
P 3950 5550
F 0 "R?" H 4100 5600 50  0000 C CNN
F 1 "10k" H 4100 5500 50  0000 C CNN
F 2 "Resistor_THT:R_Axial_DIN0207_L6.3mm_D2.5mm_P10.16mm_Horizontal" V 3880 5550 50  0001 C CNN
F 3 "~" H 3950 5550 50  0001 C CNN
	1    3950 5550
	1    0    0    -1  
$EndComp
Wire Wire Line
	3950 5400 3950 5200
$Comp
L power:+3.3V #PWR?
U 1 1
P 3950 5200
F 0 "#PWR?" H 3950 5050 50  0001 C CNN
F 1 "+3.3V" H 3965 5373 50  0000 C CNN
F 2 "" H 3950 5200 50  0001 C CNN
F 3 "" H 3950 5200 50  0001 C CNN
	1    3950 5200
	1    0    0    -1  
$EndComp
Wire Wire Line
	3150 5900 3950 5900
Wire Wire Line
	3950 5700 3950 5900
$Comp
L Connector:Screw_Terminal_01x02 J?
U 1 1
P 4150 6050
F 0 "J?" H 4250 6000 50  0000 L CNN
F 1 "Switch" H 3700 6000 50  0000 L CNN
F 2 "ul_CG0603MLC24LE:TerminalBlock_Phoenix_MKDS-1,5-2_1x02_P5.00mm_Horizontal" H 4150 6050 50  0001 C CNN
F 3 "~" H 4150 6050 50  0001 C CNN
	1    4150 6050
	1    0    0    -1  
$EndComp
Wire Wire Line
	3950 6050 3950 5900
Connection ~ 3950 5900
$Comp
L power:GND #PWR?
U 1 1
P 3950 6250
F 0 "#PWR?" H 3950 6000 50  0001 C CNN
F 1 "GND" H 3955 6077 50  0000 C CNN
F 2 "" H 3950 6250 50  0001 C CNN
F 3 "" H 3950 6250 50  0001 C CNN
	1    3950 6250
	1    0    0    -1  
$EndComp
Wire Wire Line
	3950 6150 3950 6250
$EndSCHEMATC
